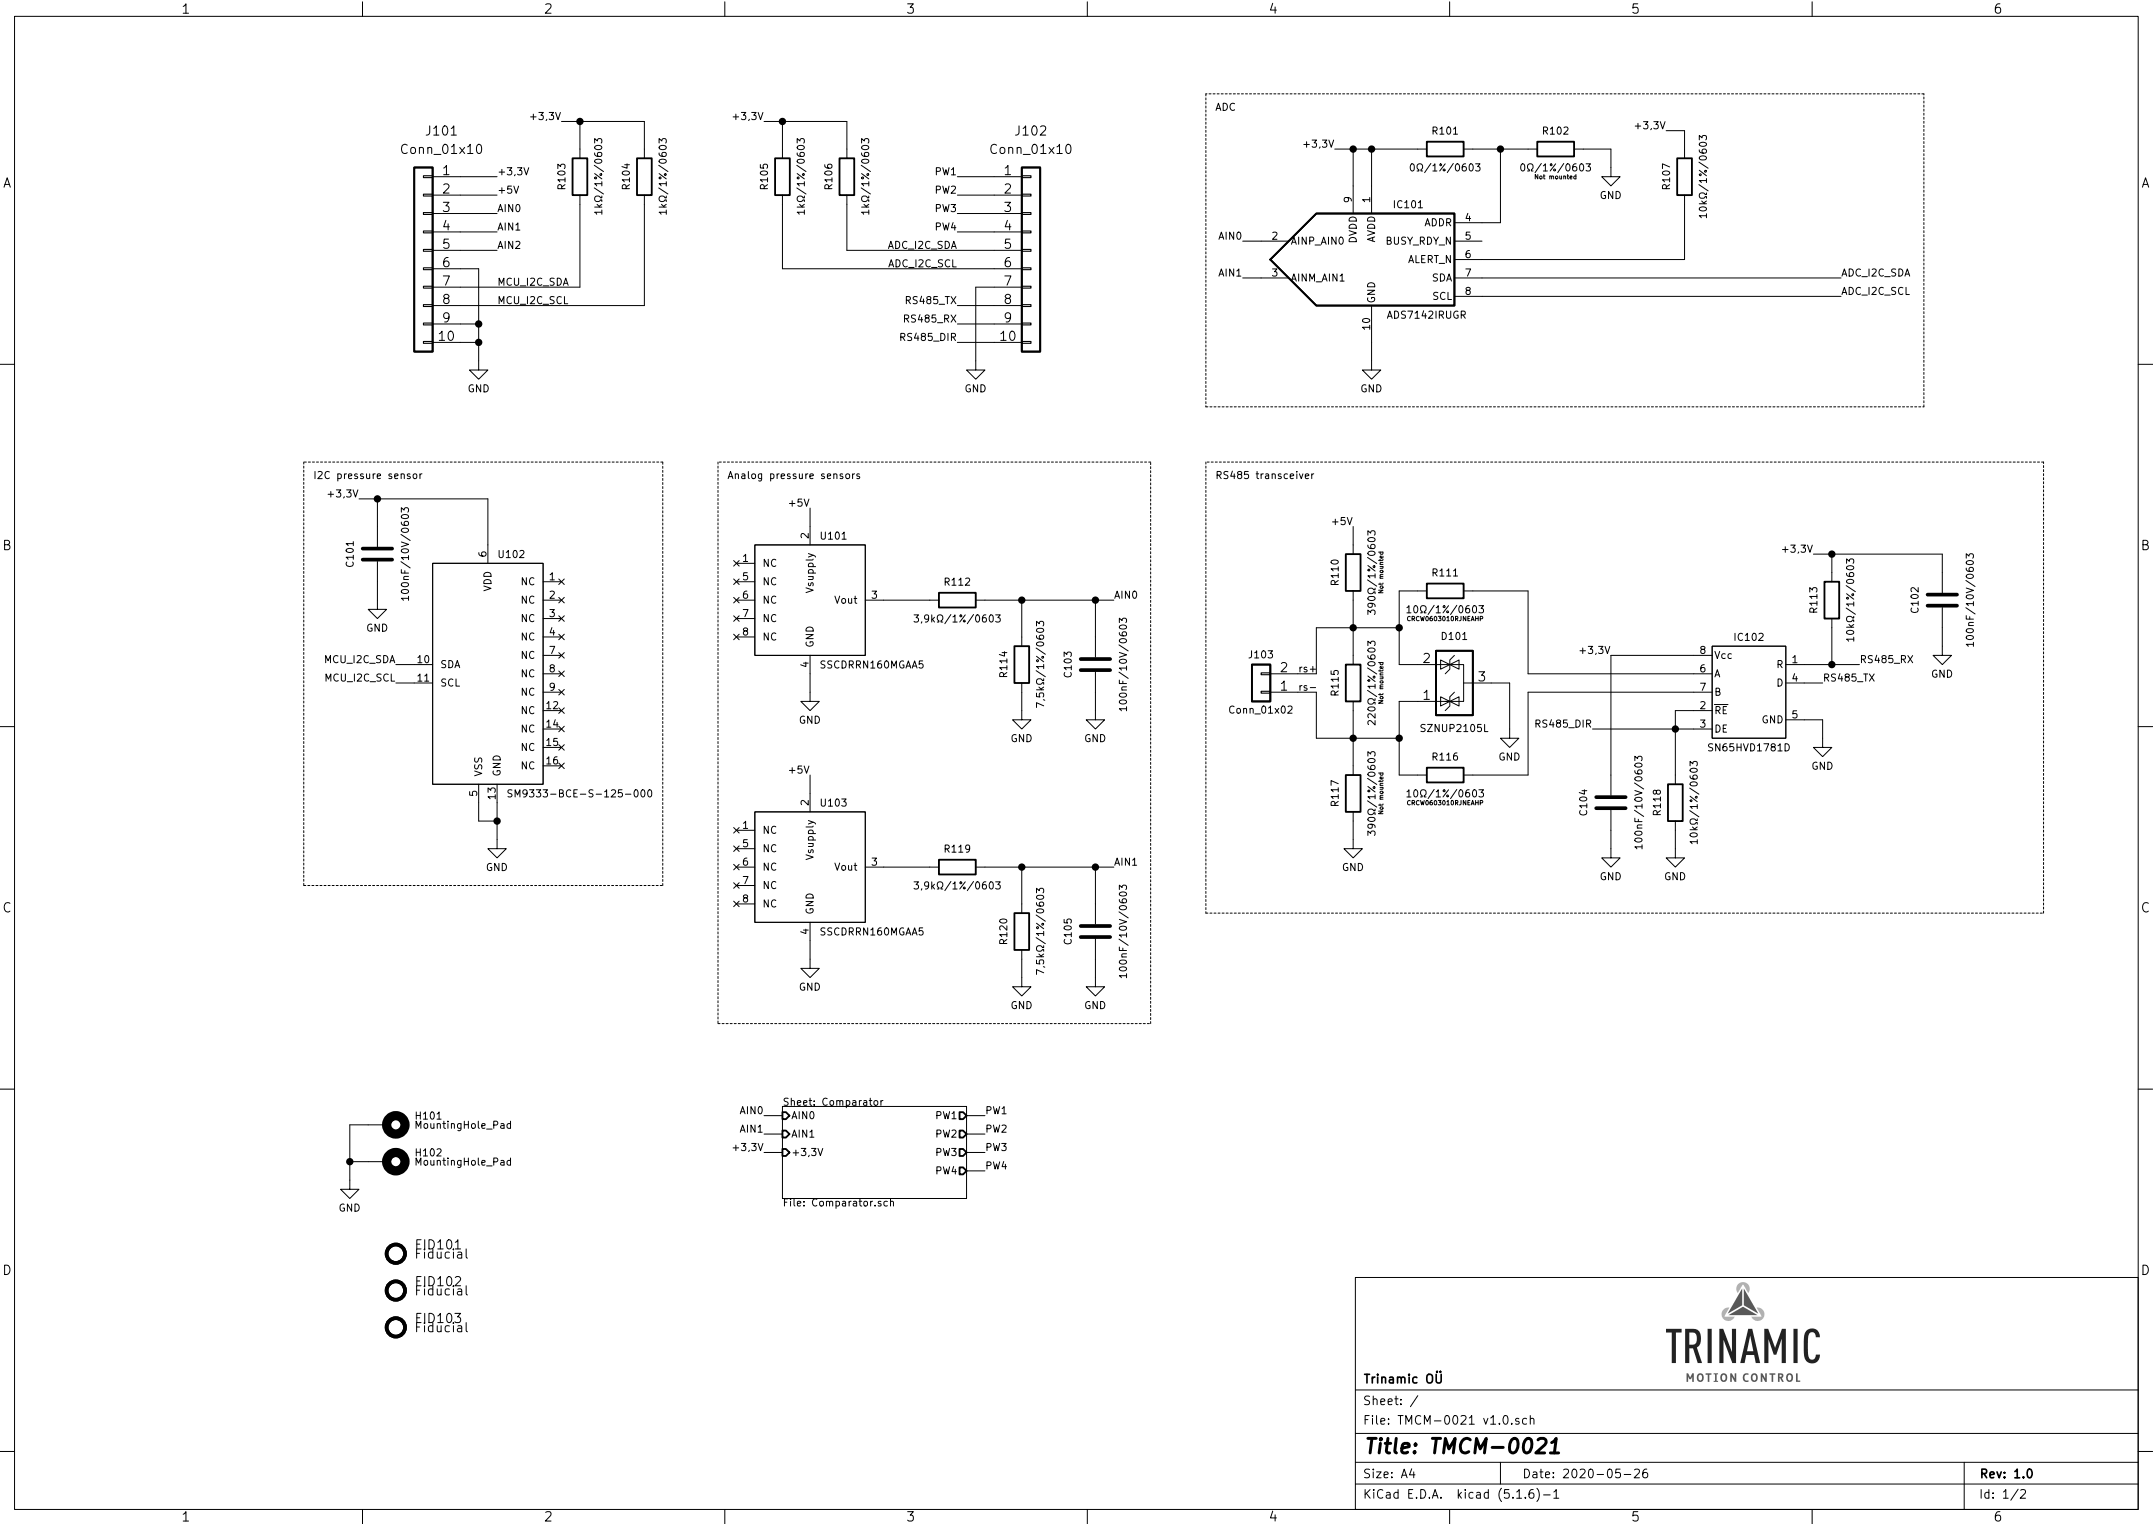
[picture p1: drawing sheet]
EESchema Schematic File Version 4
EELAYER 30 0
EELAYER END
$Descr A4 11693 8268
encoding utf-8
Sheet 1 2
Title "TMCM-0021"
Date "2020-05-26"
Rev "1.0"
Comp "Trinamic OÜ"
Comment1 ""
Comment2 ""
Comment3 ""
Comment4 ""
$EndDescr
$Comp
L Connector_Generic:Conn_01x10 J101
U 1 1
P 2300 1350
F 0 "J101" H 2200 2000 50  0000 C CNN
F 1 "Conn_01x10" H 2200 1900 50  0000 C CNN
F 2 "Connector_PinSocket_2.54mm:PinSocket_1x10_P2.54mm_Vertical" H 2300 1350 50  0001 C CNN
F 3 "~" H 2300 1350 50  0001 C CNN
	1    2300 1350
	-1   0    0    -1  
$EndComp
$Comp
L Connector_Generic:Conn_01x10 J102
U 1 1
P 5600 1350
F 0 "J102" H 5600 2000 50  0000 C CNN
F 1 "Conn_01x10" H 5600 1900 50  0000 C CNN
F 2 "Connector_PinSocket_2.54mm:PinSocket_1x10_P2.54mm_Vertical" H 5600 1350 50  0001 C CNN
F 3 "~" H 5600 1350 50  0001 C CNN
	1    5600 1350
	1    0    0    -1  
$EndComp
Wire Wire Line
	2500 950  2700 950 
Text Label 2700 950  0    39   ~ 0
+3,3V
Text Label 2700 1050 0    39   ~ 0
+5V
Wire Wire Line
	2700 1050 2500 1050
Wire Wire Line
	2500 1150 2700 1150
Wire Wire Line
	2500 1250 2700 1250
Wire Wire Line
	2500 1350 2700 1350
Wire Wire Line
	2500 1450 2600 1450
Wire Wire Line
	2500 1750 2600 1750
Wire Wire Line
	2500 1850 2600 1850
Text Label 2700 1150 0    39   ~ 0
AIN0
Text Label 2700 1250 0    39   ~ 0
AIN1
Text Label 2700 1350 0    39   ~ 0
AIN2
$Comp
L power:GND #PWR0101
U 1 1
P 2600 1950
F 0 "#PWR0101" H 2600 1700 39  0001 C CNN
F 1 "GND" H 2600 1800 39  0000 C CNN
F 2 "" H 2600 1950 39  0001 C CNN
F 3 "" H 2600 1950 39  0001 C CNN
	1    2600 1950
	1    0    0    -1  
$EndComp
Wire Wire Line
	2600 1450 2600 1750
Wire Wire Line
	2600 1850 2600 1750
Connection ~ 2600 1750
Wire Wire Line
	2600 1850 2600 1950
Connection ~ 2600 1850
Wire Wire Line
	5400 950  5200 950 
Text Label 5200 950  2    39   ~ 0
PW1
Text Label 5200 1050 2    39   ~ 0
PW2
Wire Wire Line
	5200 1050 5400 1050
Wire Wire Line
	5400 1150 5200 1150
Wire Wire Line
	5400 1250 5200 1250
Wire Wire Line
	5400 1550 5300 1550
Wire Wire Line
	5400 1650 5200 1650
Text Label 5200 1150 2    39   ~ 0
PW3
Text Label 5200 1250 2    39   ~ 0
PW4
Text Label 5200 1350 2    39   ~ 0
ADC_I2C_SDA
Text Label 5200 1650 2    39   ~ 0
RS485_TX
$Comp
L power:GND #PWR0102
U 1 1
P 5300 1950
F 0 "#PWR0102" H 5300 1700 39  0001 C CNN
F 1 "GND" H 5300 1800 39  0000 C CNN
F 2 "" H 5300 1950 39  0001 C CNN
F 3 "" H 5300 1950 39  0001 C CNN
	1    5300 1950
	-1   0    0    -1  
$EndComp
Text Label 5200 1450 2    39   ~ 0
ADC_I2C_SCL
Wire Wire Line
	5300 1950 5300 1550
Wire Wire Line
	5400 1750 5200 1750
Wire Wire Line
	5400 1850 5200 1850
Text Label 5200 1750 2    39   ~ 0
RS485_RX
Text Label 5200 1850 2    39   ~ 0
RS485_DIR
$Comp
L TMCM-0021-v1.0-rescue:SSCDRRN160MGAA5-Sensor_Pressure U101
U 1 1
P 4400 3250
F 0 "U101" H 4450 3600 39  0000 L CNN
F 1 "SSCDRRN160MGAA5" H 4450 2900 39  0000 L CNN
F 2 "Package_DIP:DIP-8_W13.08mm" H 4400 3250 39  0001 C CNN
F 3 "" H 4400 3250 39  0001 C CNN
	1    4400 3250
	1    0    0    -1  
$EndComp
$Comp
L Device:R R112
U 1 1
P 5200 3250
F 0 "R112" V 5100 3250 39  0000 C CNN
F 1 "3,9kΩ/1%/0603" V 5300 3250 39  0000 C CNN
F 2 "Resistor_SMD:R_0603_1608Metric" V 5130 3250 39  0001 C CNN
F 3 "~" H 5200 3250 39  0001 C CNN
	1    5200 3250
	0    1    1    0   
$EndComp
$Comp
L Device:R R114
U 1 1
P 5550 3600
F 0 "R114" V 5450 3600 39  0000 C CNN
F 1 "7,5kΩ/1%/0603" V 5650 3600 39  0000 C CNN
F 2 "Resistor_SMD:R_0603_1608Metric" V 5480 3600 39  0001 C CNN
F 3 "~" H 5550 3600 39  0001 C CNN
	1    5550 3600
	1    0    0    -1  
$EndComp
Wire Wire Line
	4800 3250 5050 3250
Wire Wire Line
	5350 3250 5550 3250
Wire Wire Line
	5550 3250 5550 3450
Connection ~ 5550 3250
Text Label 6050 3250 0    39   ~ 0
AIN0
$Comp
L power:GND #PWR0103
U 1 1
P 5550 3850
F 0 "#PWR0103" H 5550 3600 39  0001 C CNN
F 1 "GND" H 5550 3700 39  0000 C CNN
F 2 "" H 5550 3850 39  0001 C CNN
F 3 "" H 5550 3850 39  0001 C CNN
	1    5550 3850
	-1   0    0    -1  
$EndComp
Wire Wire Line
	5550 3750 5550 3850
Wire Wire Line
	4400 3650 4400 3750
$Comp
L power:GND #PWR0104
U 1 1
P 4400 3750
F 0 "#PWR0104" H 4400 3500 39  0001 C CNN
F 1 "GND" H 4400 3600 39  0000 C CNN
F 2 "" H 4400 3750 39  0001 C CNN
F 3 "" H 4400 3750 39  0001 C CNN
	1    4400 3750
	-1   0    0    -1  
$EndComp
Wire Wire Line
	4400 2850 4400 2750
Text Label 4400 2750 2    39   ~ 0
+5V
Text Notes 3950 2600 0    39   ~ 0
Analog pressure sensors
Wire Notes Line
	3900 2500 3900 5550
Wire Notes Line
	3900 5550 6250 5550
Wire Notes Line
	6250 5550 6250 2500
Wire Notes Line
	6250 2500 3900 2500
$Comp
L TMCM-0021-v1.0-rescue:SM9333-BCE-S-125-000-Sensor_Pressure U102
U 1 1
P 2650 3650
F 0 "U102" H 2700 4300 39  0000 L CNN
F 1 "SM9333-BCE-S-125-000" H 2750 3000 39  0000 L CNN
F 2 "Package_SO:SOIC-16W_7.5x10.3mm_P1.27mm" H 2600 3700 39  0001 C CNN
F 3 "" H 2650 3700 39  0001 C CNN
	1    2650 3650
	1    0    0    -1  
$EndComp
$Comp
L Device:C C101
U 1 1
P 2050 3000
F 0 "C101" V 1900 3000 39  0000 C CNN
F 1 "100nF/10V/0603" V 2200 3000 39  0000 C CNN
F 2 "Capacitor_SMD:C_0603_1608Metric" H 2088 2850 39  0001 C CNN
F 3 "~" H 2050 3000 39  0001 C CNN
	1    2050 3000
	1    0    0    -1  
$EndComp
Wire Wire Line
	2050 2850 2050 2700
Wire Wire Line
	2050 2700 2650 2700
Wire Wire Line
	2050 2700 1950 2700
Connection ~ 2050 2700
Text Label 1950 2700 2    39   ~ 0
+3,3V
$Comp
L power:GND #PWR0105
U 1 1
P 2050 3250
F 0 "#PWR0105" H 2050 3000 39  0001 C CNN
F 1 "GND" H 2050 3100 39  0000 C CNN
F 2 "" H 2050 3250 39  0001 C CNN
F 3 "" H 2050 3250 39  0001 C CNN
	1    2050 3250
	-1   0    0    -1  
$EndComp
Wire Wire Line
	2050 3250 2050 3150
$Comp
L power:GND #PWR0106
U 1 1
P 2700 4550
F 0 "#PWR0106" H 2700 4300 39  0001 C CNN
F 1 "GND" H 2700 4400 39  0000 C CNN
F 2 "" H 2700 4550 39  0001 C CNN
F 3 "" H 2700 4550 39  0001 C CNN
	1    2700 4550
	-1   0    0    -1  
$EndComp
Wire Wire Line
	2600 4350 2600 4450
Wire Wire Line
	2600 4450 2700 4450
Wire Wire Line
	2700 4350 2700 4450
Connection ~ 2700 4450
Wire Wire Line
	2700 4450 2700 4550
Text Label 2150 3600 2    39   ~ 0
MCU_I2C_SDA
Text Label 2150 3700 2    39   ~ 0
MCU_I2C_SCL
Wire Wire Line
	2250 3700 2150 3700
Wire Wire Line
	2150 3600 2250 3600
Wire Wire Line
	2650 2700 2650 2950
Text Notes 1700 2600 0    39   ~ 0
I2C pressure sensor
Wire Notes Line
	1650 2500 1650 4800
Wire Notes Line
	1650 4800 3600 4800
Wire Notes Line
	3600 4800 3600 2500
Wire Notes Line
	3600 2500 1650 2500
$Comp
L TMCM-0021-v1.0-rescue:ADS7142IRUGR-Analog_ADC IC101
U 1 1
P 7450 1400
F 0 "IC101" H 7650 1700 39  0000 C CNN
F 1 "ADS7142IRUGR" H 7750 1100 39  0000 C CNN
F 2 "KiCad library:ADS7142IRUGR" H 7200 1400 39  0001 C CNN
F 3 "" H 7450 1400 39  0000 C CNN
	1    7450 1400
	1    0    0    -1  
$EndComp
$Comp
L SN65HVD1781DR:SN65HVD1781DR IC102
U 1 1
P 9500 3750
F 0 "IC102" H 9500 4050 39  0000 C CNN
F 1 "SN65HVD1781D" H 9500 3450 39  0000 C CNN
F 2 "SN65HVD1781DR:SN65HVD1781DR" H 9500 4200 39  0001 C CNN
F 3 "http://www.ti.com/lit/ds/symlink/sn65hvd1781.pdf" H 9500 4250 60  0001 C CNN
	1    9500 3750
	1    0    0    -1  
$EndComp
$Comp
L TMCM-0021-v1.0-rescue:SSCDRRN160MGAA5-Sensor_Pressure U103
U 1 1
P 4400 4700
F 0 "U103" H 4450 5050 39  0000 L CNN
F 1 "SSCDRRN160MGAA5" H 4450 4350 39  0000 L CNN
F 2 "Package_DIP:DIP-8_W13.08mm" H 4400 4700 39  0001 C CNN
F 3 "" H 4400 4700 39  0001 C CNN
	1    4400 4700
	1    0    0    -1  
$EndComp
$Comp
L Device:R R119
U 1 1
P 5200 4700
F 0 "R119" V 5100 4700 39  0000 C CNN
F 1 "3,9kΩ/1%/0603" V 5300 4700 39  0000 C CNN
F 2 "Resistor_SMD:R_0603_1608Metric" V 5130 4700 39  0001 C CNN
F 3 "~" H 5200 4700 39  0001 C CNN
	1    5200 4700
	0    1    1    0   
$EndComp
$Comp
L Device:R R120
U 1 1
P 5550 5050
F 0 "R120" V 5450 5050 39  0000 C CNN
F 1 "7,5kΩ/1%/0603" V 5650 5050 39  0000 C CNN
F 2 "Resistor_SMD:R_0603_1608Metric" V 5480 5050 39  0001 C CNN
F 3 "~" H 5550 5050 39  0001 C CNN
	1    5550 5050
	1    0    0    -1  
$EndComp
Wire Wire Line
	4800 4700 5050 4700
Wire Wire Line
	5350 4700 5550 4700
Wire Wire Line
	5550 4700 5550 4900
Wire Wire Line
	5550 4700 5950 4700
Connection ~ 5550 4700
Text Label 6050 4700 0    39   ~ 0
AIN1
$Comp
L power:GND #PWR0107
U 1 1
P 5550 5300
F 0 "#PWR0107" H 5550 5050 39  0001 C CNN
F 1 "GND" H 5550 5150 39  0000 C CNN
F 2 "" H 5550 5300 39  0001 C CNN
F 3 "" H 5550 5300 39  0001 C CNN
	1    5550 5300
	-1   0    0    -1  
$EndComp
Wire Wire Line
	5550 5200 5550 5300
Wire Wire Line
	4400 5100 4400 5200
$Comp
L power:GND #PWR0108
U 1 1
P 4400 5200
F 0 "#PWR0108" H 4400 4950 39  0001 C CNN
F 1 "GND" H 4400 5050 39  0000 C CNN
F 2 "" H 4400 5200 39  0001 C CNN
F 3 "" H 4400 5200 39  0001 C CNN
	1    4400 5200
	-1   0    0    -1  
$EndComp
Wire Wire Line
	4400 4300 4400 4200
Text Label 4400 4200 2    39   ~ 0
+5V
Text Label 10000 1500 0    39   ~ 0
ADC_I2C_SDA
Text Label 10000 1600 0    39   ~ 0
ADC_I2C_SCL
Text Label 6750 1300 2    39   ~ 0
AIN0
Wire Wire Line
	6750 1300 6850 1300
Wire Wire Line
	6850 1500 6750 1500
Text Label 6750 1500 2    39   ~ 0
AIN1
Text Label 7250 800  2    39   ~ 0
+3,3V
Wire Wire Line
	7350 1000 7350 800 
Wire Wire Line
	7450 800  7450 1000
$Comp
L Device:R R101
U 1 1
P 7850 800
F 0 "R101" V 7750 800 39  0000 C CNN
F 1 "0Ω/1%/0603" V 7950 800 39  0000 C CNN
F 2 "Resistor_SMD:R_0603_1608Metric" V 7780 800 39  0001 C CNN
F 3 "~" H 7850 800 39  0001 C CNN
	1    7850 800 
	0    1    1    0   
$EndComp
$Comp
L Device:R R102
U 1 1
P 8450 800
F 0 "R102" V 8350 800 39  0000 C CNN
F 1 "0Ω/1%/0603" V 8550 800 39  0000 C CNN
F 2 "Resistor_SMD:R_0603_1608Metric" V 8380 800 39  0001 C CNN
F 3 "~" H 8450 800 39  0001 C CNN
F 4 "Not mounted" V 8600 800 24  0000 C CNN "Info"
	1    8450 800 
	0    1    1    0   
$EndComp
Wire Wire Line
	8050 1200 8150 1200
Wire Wire Line
	8150 1200 8150 800 
Wire Wire Line
	8150 800  8300 800 
Wire Wire Line
	8150 800  8000 800 
Connection ~ 8150 800 
Wire Wire Line
	8600 800  8750 800 
Wire Wire Line
	8750 800  8750 900 
Wire Wire Line
	7700 800  7450 800 
$Comp
L power:GND #PWR0109
U 1 1
P 7450 1950
F 0 "#PWR0109" H 7450 1700 39  0001 C CNN
F 1 "GND" H 7450 1800 39  0000 C CNN
F 2 "" H 7450 1950 39  0001 C CNN
F 3 "" H 7450 1950 39  0001 C CNN
	1    7450 1950
	-1   0    0    -1  
$EndComp
$Comp
L power:GND #PWR0110
U 1 1
P 8750 900
F 0 "#PWR0110" H 8750 650 39  0001 C CNN
F 1 "GND" H 8750 750 39  0000 C CNN
F 2 "" H 8750 900 39  0001 C CNN
F 3 "" H 8750 900 39  0001 C CNN
	1    8750 900 
	-1   0    0    -1  
$EndComp
Wire Wire Line
	7450 1850 7450 1950
$Comp
L Device:R R107
U 1 1
P 9150 950
F 0 "R107" V 9050 950 39  0000 C CNN
F 1 "10kΩ/1%/0603" V 9250 950 39  0000 C CNN
F 2 "Resistor_SMD:R_0603_1608Metric" V 9080 950 39  0001 C CNN
F 3 "~" H 9150 950 39  0001 C CNN
	1    9150 950 
	1    0    0    -1  
$EndComp
Wire Wire Line
	7450 800  7350 800 
Wire Wire Line
	7350 800  7250 800 
Text Label 9050 700  2    39   ~ 0
+3,3V
Connection ~ 7450 800 
Wire Wire Line
	9050 700  9150 700 
Wire Wire Line
	9150 700  9150 800 
Wire Wire Line
	9150 1400 9150 1100
Wire Wire Line
	8050 1400 9150 1400
Connection ~ 7350 800 
Text Notes 6600 600  0    39   ~ 0
ADC
Wire Notes Line
	6550 500  6550 2200
Wire Notes Line
	6550 2200 10450 2200
Wire Notes Line
	10450 2200 10450 500 
Wire Notes Line
	10450 500  6550 500 
Text Label 9900 3700 0    39   ~ 0
RS485_TX
Text Label 10100 3600 0    39   ~ 0
RS485_RX
Text Label 8650 3950 2    39   ~ 0
RS485_DIR
Wire Wire Line
	8650 3950 9100 3950
Wire Wire Line
	10100 3600 9950 3600
Wire Wire Line
	9800 3700 9900 3700
$Comp
L power:GND #PWR0111
U 1 1
P 9900 4000
F 0 "#PWR0111" H 9900 3750 39  0001 C CNN
F 1 "GND" H 9900 3850 39  0000 C CNN
F 2 "" H 9900 4000 39  0001 C CNN
F 3 "" H 9900 4000 39  0001 C CNN
	1    9900 4000
	-1   0    0    -1  
$EndComp
Wire Wire Line
	9800 3900 9900 3900
Wire Wire Line
	9900 3900 9900 4000
$Comp
L Device:R R113
U 1 1
P 9950 3250
F 0 "R113" V 9850 3250 39  0000 C CNN
F 1 "10kΩ/1%/0603" V 10050 3250 39  0000 C CNN
F 2 "Resistor_SMD:R_0603_1608Metric" V 9880 3250 39  0001 C CNN
F 3 "~" H 9950 3250 39  0001 C CNN
	1    9950 3250
	1    0    0    -1  
$EndComp
$Comp
L Device:C C102
U 1 1
P 10550 3250
F 0 "C102" V 10400 3250 39  0000 C CNN
F 1 "100nF/10V/0603" V 10700 3250 39  0000 C CNN
F 2 "Capacitor_SMD:C_0603_1608Metric" H 10588 3100 39  0001 C CNN
F 3 "~" H 10550 3250 39  0001 C CNN
	1    10550 3250
	1    0    0    -1  
$EndComp
Wire Wire Line
	9950 3400 9950 3600
Connection ~ 9950 3600
Wire Wire Line
	9950 3600 9800 3600
Wire Wire Line
	9950 3100 9950 3000
Wire Wire Line
	9950 3000 9850 3000
Wire Wire Line
	9950 3000 10550 3000
Wire Wire Line
	10550 3000 10550 3100
Connection ~ 9950 3000
$Comp
L power:GND #PWR0112
U 1 1
P 10550 3500
F 0 "#PWR0112" H 10550 3250 39  0001 C CNN
F 1 "GND" H 10550 3350 39  0000 C CNN
F 2 "" H 10550 3500 39  0001 C CNN
F 3 "" H 10550 3500 39  0001 C CNN
	1    10550 3500
	-1   0    0    -1  
$EndComp
Wire Wire Line
	10550 3500 10550 3400
Text Label 8750 3550 2    39   ~ 0
+3,3V
Text Label 9850 3000 2    39   ~ 0
+3,3V
Connection ~ 9100 3950
Wire Wire Line
	9100 3950 9200 3950
$Comp
L Device:R R118
U 1 1
P 9100 4350
F 0 "R118" V 9000 4350 39  0000 C CNN
F 1 "10kΩ/1%/0603" V 9200 4350 39  0000 C CNN
F 2 "Resistor_SMD:R_0603_1608Metric" V 9030 4350 39  0001 C CNN
F 3 "~" H 9100 4350 39  0001 C CNN
	1    9100 4350
	1    0    0    -1  
$EndComp
Wire Wire Line
	9100 3950 9100 4200
Wire Wire Line
	9100 4500 9100 4600
$Comp
L power:GND #PWR0113
U 1 1
P 9100 4600
F 0 "#PWR0113" H 9100 4350 39  0001 C CNN
F 1 "GND" H 9100 4450 39  0000 C CNN
F 2 "" H 9100 4600 39  0001 C CNN
F 3 "" H 9100 4600 39  0001 C CNN
	1    9100 4600
	-1   0    0    -1  
$EndComp
Wire Wire Line
	9200 3850 9100 3850
Wire Wire Line
	9100 3850 9100 3950
Wire Wire Line
	9200 3650 8300 3650
Wire Wire Line
	9200 3750 8300 3750
Wire Wire Line
	8300 3650 8300 3200
Wire Wire Line
	8300 4200 8300 3750
Text Notes 6600 2600 0    39   ~ 0
RS485 transceiver
Wire Notes Line
	6550 2500 6550 4950
Wire Notes Line
	6550 4950 11100 4950
Wire Notes Line
	11100 4950 11100 2500
Wire Notes Line
	11100 2500 6550 2500
$Comp
L Device:C C104
U 1 1
P 8750 4350
F 0 "C104" V 8600 4350 39  0000 C CNN
F 1 "100nF/10V/0603" V 8900 4350 39  0000 C CNN
F 2 "Capacitor_SMD:C_0603_1608Metric" H 8788 4200 39  0001 C CNN
F 3 "~" H 8750 4350 39  0001 C CNN
	1    8750 4350
	1    0    0    -1  
$EndComp
Wire Wire Line
	8750 4500 8750 4600
$Comp
L power:GND #PWR0114
U 1 1
P 8750 4600
F 0 "#PWR0114" H 8750 4350 39  0001 C CNN
F 1 "GND" H 8750 4450 39  0000 C CNN
F 2 "" H 8750 4600 39  0001 C CNN
F 3 "" H 8750 4600 39  0001 C CNN
	1    8750 4600
	-1   0    0    -1  
$EndComp
Wire Wire Line
	8750 4200 8750 3550
Wire Wire Line
	8750 3550 9200 3550
$Sheet
S 4250 6000 1000 500 
U 5EFD5EEE
F0 "Comparator" 39
F1 "Comparator.sch" 39
F2 "AIN0" I L 4250 6050 39 
F3 "AIN1" I L 4250 6150 39 
F4 "PW1" O R 5250 6050 39 
F5 "PW2" O R 5250 6150 39 
F6 "PW3" O R 5250 6250 39 
F7 "PW4" O R 5250 6350 39 
F8 "+3,3V" I L 4250 6250 39 
$EndSheet
Wire Wire Line
	7600 3800 7700 3800
Wire Wire Line
	7600 3600 7700 3600
$Comp
L power:GND #PWR0115
U 1 1
P 8200 3950
F 0 "#PWR0115" H 8200 3700 39  0001 C CNN
F 1 "GND" H 8200 3800 39  0000 C CNN
F 2 "" H 8200 3950 39  0001 C CNN
F 3 "" H 8200 3950 39  0001 C CNN
	1    8200 3950
	-1   0    0    -1  
$EndComp
Wire Wire Line
	7600 4200 7700 4200
Wire Wire Line
	7600 3200 7700 3200
Wire Wire Line
	7150 4000 7350 4000
Wire Wire Line
	7150 3750 7150 4000
Wire Wire Line
	7050 3750 7150 3750
Wire Wire Line
	7150 3400 7350 3400
Wire Wire Line
	7150 3650 7050 3650
Wire Wire Line
	7150 3400 7150 3650
$Comp
L Connector_Generic:Conn_01x02 J103
U 1 1
P 6850 3750
F 0 "J103" H 6850 3550 39  0000 C CNN
F 1 "Conn_01x02" H 6850 3850 39  0000 C CNN
F 2 "Connector_PinHeader_2.54mm:PinHeader_1x02_P2.54mm_Vertical" H 6850 3750 39  0001 C CNN
F 3 "~" H 6850 3750 39  0001 C CNN
	1    6850 3750
	-1   0    0    1   
$EndComp
Connection ~ 7350 3400
Connection ~ 7350 4000
Wire Wire Line
	7350 3850 7350 4000
Wire Wire Line
	7350 3550 7350 3400
Wire Wire Line
	7600 3600 7600 3400
Wire Wire Line
	7600 3800 7600 4000
Wire Wire Line
	8000 4200 8300 4200
Wire Wire Line
	8300 3200 8000 3200
$Comp
L Device:R R116
U 1 1
P 7850 4200
F 0 "R116" V 7750 4200 39  0000 C CNN
F 1 "10Ω/1%/0603" V 7950 4200 39  0000 C CNN
F 2 "Resistor_SMD:R_0603_1608Metric" V 7780 4200 39  0001 C CNN
F 3 "~" H 7850 4200 39  0001 C CNN
F 4 "CRCW0603010RJNEAHP" V 8000 4200 24  0000 C CNN "Info"
	1    7850 4200
	0    1    1    0   
$EndComp
$Comp
L Device:R R111
U 1 1
P 7850 3200
F 0 "R111" V 7750 3200 39  0000 C CNN
F 1 "10Ω/1%/0603" V 7950 3200 39  0000 C CNN
F 2 "Resistor_SMD:R_0603_1608Metric" V 7780 3200 39  0001 C CNN
F 3 "~" H 7850 3200 39  0001 C CNN
F 4 "CRCW0603010RJNEAHP" V 8000 3200 24  0000 C CNN "Info"
	1    7850 3200
	0    1    1    0   
$EndComp
$Comp
L Device:C C103
U 1 1
P 5950 3600
AR Path="/5F1185C7" Ref="C103"  Part="1" 
AR Path="/5EFD5EEE/5F1185C7" Ref="C?"  Part="1" 
F 0 "C103" V 5800 3600 39  0000 C CNN
F 1 "100nF/10V/0603" V 6100 3600 39  0000 C CNN
F 2 "Capacitor_SMD:C_0603_1608Metric" H 5988 3450 39  0001 C CNN
F 3 "~" H 5950 3600 39  0001 C CNN
	1    5950 3600
	1    0    0    -1  
$EndComp
Wire Wire Line
	5950 3250 5950 3450
Wire Wire Line
	5950 3750 5950 3850
$Comp
L power:GND #PWR0116
U 1 1
P 5950 3850
AR Path="/5F1185CF" Ref="#PWR0116"  Part="1" 
AR Path="/5EFD5EEE/5F1185CF" Ref="#PWR?"  Part="1" 
F 0 "#PWR0116" H 5950 3600 39  0001 C CNN
F 1 "GND" H 5950 3700 39  0000 C CNN
F 2 "" H 5950 3850 39  0001 C CNN
F 3 "" H 5950 3850 39  0001 C CNN
	1    5950 3850
	-1   0    0    -1  
$EndComp
Wire Wire Line
	5550 3250 5950 3250
$Comp
L Device:C C105
U 1 1
P 5950 5050
AR Path="/5F15CB60" Ref="C105"  Part="1" 
AR Path="/5EFD5EEE/5F15CB60" Ref="C?"  Part="1" 
F 0 "C105" V 5800 5050 39  0000 C CNN
F 1 "100nF/10V/0603" V 6100 5050 39  0000 C CNN
F 2 "Capacitor_SMD:C_0603_1608Metric" H 5988 4900 39  0001 C CNN
F 3 "~" H 5950 5050 39  0001 C CNN
	1    5950 5050
	1    0    0    -1  
$EndComp
Wire Wire Line
	5950 4700 5950 4900
Wire Wire Line
	5950 5200 5950 5300
$Comp
L power:GND #PWR0117
U 1 1
P 5950 5300
AR Path="/5F15CB68" Ref="#PWR0117"  Part="1" 
AR Path="/5EFD5EEE/5F15CB68" Ref="#PWR?"  Part="1" 
F 0 "#PWR0117" H 5950 5050 39  0001 C CNN
F 1 "GND" H 5950 5150 39  0000 C CNN
F 2 "" H 5950 5300 39  0001 C CNN
F 3 "" H 5950 5300 39  0001 C CNN
	1    5950 5300
	-1   0    0    -1  
$EndComp
Wire Wire Line
	6050 3250 5950 3250
Connection ~ 5950 3250
Wire Wire Line
	6050 4700 5950 4700
Connection ~ 5950 4700
$Comp
L Device:R R115
U 1 1
P 7350 3700
F 0 "R115" V 7250 3700 39  0000 C CNN
F 1 "220Ω/1%/0603" V 7450 3700 39  0000 C CNN
F 2 "Resistor_SMD:R_0603_1608Metric" V 7280 3700 39  0001 C CNN
F 3 "~" H 7350 3700 39  0001 C CNN
F 4 "Not mounted" V 7500 3700 24  0000 C CNN "Info"
	1    7350 3700
	1    0    0    -1  
$EndComp
Wire Wire Line
	4250 6050 4150 6050
Wire Wire Line
	4250 6150 4150 6150
Wire Wire Line
	4250 6250 4150 6250
Wire Wire Line
	5250 6350 5350 6350
Wire Wire Line
	5250 6250 5350 6250
Wire Wire Line
	5250 6150 5350 6150
Wire Wire Line
	5250 6050 5350 6050
Text Label 4150 6050 2    39   ~ 0
AIN0
Text Label 4150 6150 2    39   ~ 0
AIN1
Text Label 4150 6250 2    39   ~ 0
+3,3V
Text Label 5350 6050 0    39   ~ 0
PW1
Text Label 5350 6150 0    39   ~ 0
PW2
Text Label 5350 6250 0    39   ~ 0
PW3
Text Label 5350 6350 0    39   ~ 0
PW4
Text Label 2700 1650 0    39   ~ 0
MCU_I2C_SCL
Wire Wire Line
	2500 1550 3150 1550
Text Label 2700 1550 0    39   ~ 0
MCU_I2C_SDA
$Comp
L Device:R R106
U 1 1
P 4600 950
F 0 "R106" V 4500 950 39  0000 C CNN
F 1 "1kΩ/1%/0603" V 4700 950 39  0000 C CNN
F 2 "Resistor_SMD:R_0603_1608Metric" V 4530 950 39  0001 C CNN
F 3 "~" H 4600 950 39  0001 C CNN
	1    4600 950 
	1    0    0    -1  
$EndComp
$Comp
L Device:R R105
U 1 1
P 4250 950
F 0 "R105" V 4150 950 39  0000 C CNN
F 1 "1kΩ/1%/0603" V 4350 950 39  0000 C CNN
F 2 "Resistor_SMD:R_0603_1608Metric" V 4180 950 39  0001 C CNN
F 3 "~" H 4250 950 39  0001 C CNN
	1    4250 950 
	1    0    0    -1  
$EndComp
$Comp
L Device:R R104
U 1 1
P 3500 950
F 0 "R104" V 3400 950 39  0000 C CNN
F 1 "1kΩ/1%/0603" V 3600 950 39  0000 C CNN
F 2 "Resistor_SMD:R_0603_1608Metric" V 3430 950 39  0001 C CNN
F 3 "~" H 3500 950 39  0001 C CNN
	1    3500 950 
	1    0    0    -1  
$EndComp
$Comp
L Device:R R103
U 1 1
P 3150 950
F 0 "R103" V 3050 950 39  0000 C CNN
F 1 "1kΩ/1%/0603" V 3250 950 39  0000 C CNN
F 2 "Resistor_SMD:R_0603_1608Metric" V 3080 950 39  0001 C CNN
F 3 "~" H 3150 950 39  0001 C CNN
	1    3150 950 
	1    0    0    -1  
$EndComp
Wire Wire Line
	3150 1550 3150 1100
Wire Wire Line
	3500 1650 3500 1100
Wire Wire Line
	2500 1650 3500 1650
Wire Wire Line
	4600 1350 4600 1100
Wire Wire Line
	4600 1350 5400 1350
Wire Wire Line
	4250 1450 4250 1100
Wire Wire Line
	4250 1450 5400 1450
Wire Wire Line
	4600 800  4600 650 
Wire Wire Line
	4600 650  4250 650 
Wire Wire Line
	4250 650  4250 800 
Wire Wire Line
	4250 650  4150 650 
Connection ~ 4250 650 
Wire Wire Line
	3150 800  3150 650 
Wire Wire Line
	3150 650  3500 650 
Wire Wire Line
	3500 650  3500 800 
Wire Wire Line
	3150 650  3050 650 
Connection ~ 3150 650 
Text Label 3050 650  2    39   ~ 0
+3,3V
Text Label 4150 650  2    39   ~ 0
+3,3V
$Comp
L Device:R R110
U 1 1
P 7350 3100
F 0 "R110" V 7250 3100 39  0000 C CNN
F 1 "390Ω/1%/0603" V 7450 3100 39  0000 C CNN
F 2 "Resistor_SMD:R_0603_1608Metric" V 7280 3100 39  0001 C CNN
F 3 "~" H 7350 3100 39  0001 C CNN
F 4 "Not mounted" V 7500 3100 24  0000 C CNN "Info"
	1    7350 3100
	1    0    0    -1  
$EndComp
$Comp
L Device:R R117
U 1 1
P 7350 4300
F 0 "R117" V 7250 4300 39  0000 C CNN
F 1 "390Ω/1%/0603" V 7450 4300 39  0000 C CNN
F 2 "Resistor_SMD:R_0603_1608Metric" V 7280 4300 39  0001 C CNN
F 3 "~" H 7350 4300 39  0001 C CNN
F 4 "Not mounted" V 7500 4300 24  0000 C CNN "Info"
	1    7350 4300
	1    0    0    -1  
$EndComp
Wire Wire Line
	7350 4150 7350 4000
Wire Wire Line
	7350 3400 7350 3250
Wire Wire Line
	7350 2950 7350 2850
Wire Wire Line
	7350 4450 7350 4550
$Comp
L power:GND #PWR0118
U 1 1
P 7350 4550
F 0 "#PWR0118" H 7350 4300 39  0001 C CNN
F 1 "GND" H 7350 4400 39  0000 C CNN
F 2 "" H 7350 4550 39  0001 C CNN
F 3 "" H 7350 4550 39  0001 C CNN
	1    7350 4550
	-1   0    0    -1  
$EndComp
Text Label 7350 2850 2    39   ~ 0
+5V
Wire Wire Line
	7350 3400 7600 3400
Connection ~ 7600 3400
Wire Wire Line
	7600 3400 7600 3200
Wire Wire Line
	7600 4000 7350 4000
Connection ~ 7600 4000
Wire Wire Line
	7600 4000 7600 4200
$Comp
L Mechanical:MountingHole_Pad H101
U 1 1
P 2100 6100
F 0 "H101" V 2050 6250 39  0000 L CNN
F 1 "MountingHole_Pad" V 2100 6250 39  0000 L CNN
F 2 "MountingHole:MountingHole_3.2mm_M3_Pad" H 2100 6100 39  0001 C CNN
F 3 "~" H 2100 6100 39  0001 C CNN
	1    2100 6100
	0    1    1    0   
$EndComp
$Comp
L Mechanical:MountingHole_Pad H102
U 1 1
P 2100 6300
F 0 "H102" V 2050 6450 39  0000 L CNN
F 1 "MountingHole_Pad" V 2100 6450 39  0000 L CNN
F 2 "MountingHole:MountingHole_3.2mm_M3_Pad" H 2100 6300 39  0001 C CNN
F 3 "~" H 2100 6300 39  0001 C CNN
	1    2100 6300
	0    1    1    0   
$EndComp
Wire Wire Line
	2000 6100 1900 6100
Wire Wire Line
	1900 6100 1900 6300
Wire Wire Line
	2000 6300 1900 6300
Connection ~ 1900 6300
Wire Wire Line
	1900 6300 1900 6400
$Comp
L power:GND #PWR0128
U 1 1
P 1900 6400
F 0 "#PWR0128" H 1900 6150 39  0001 C CNN
F 1 "GND" H 1900 6250 39  0000 C CNN
F 2 "" H 1900 6400 39  0001 C CNN
F 3 "" H 1900 6400 39  0001 C CNN
	1    1900 6400
	-1   0    0    -1  
$EndComp
$Comp
L Mechanical:Fiducial FID101
U 1 1
P 2150 6800
F 0 "FID101" H 2250 6850 50  0000 L CNN
F 1 "Fiducial" H 2250 6800 50  0000 L CNN
F 2 "Fiducial:Fiducial_1mm_Mask2mm" H 2150 6800 50  0001 C CNN
F 3 "~" H 2150 6800 50  0001 C CNN
	1    2150 6800
	1    0    0    -1  
$EndComp
$Comp
L Mechanical:Fiducial FID102
U 1 1
P 2150 7000
F 0 "FID102" H 2250 7050 50  0000 L CNN
F 1 "Fiducial" H 2250 7000 50  0000 L CNN
F 2 "Fiducial:Fiducial_1mm_Mask2mm" H 2150 7000 50  0001 C CNN
F 3 "~" H 2150 7000 50  0001 C CNN
	1    2150 7000
	1    0    0    -1  
$EndComp
$Comp
L Mechanical:Fiducial FID103
U 1 1
P 2150 7200
F 0 "FID103" H 2250 7250 50  0000 L CNN
F 1 "Fiducial" H 2250 7200 50  0000 L CNN
F 2 "Fiducial:Fiducial_1mm_Mask2mm" H 2150 7200 50  0001 C CNN
F 3 "~" H 2150 7200 50  0001 C CNN
	1    2150 7200
	1    0    0    -1  
$EndComp
Wire Wire Line
	8050 1500 10000 1500
Wire Wire Line
	8050 1600 10000 1600
$Comp
L Power_Protection:SZNUP2105L D101
U 1 1
P 7900 3700
F 0 "D101" V 8150 3700 39  0000 C CNN
F 1 "SZNUP2105L" V 7650 3700 39  0000 C CNN
F 2 "Package_TO_SOT_SMD:SOT-23" H 8125 3650 39  0001 L CNN
F 3 "http://www.onsemi.com/pub_link/Collateral/NUP2105L-D.PDF" H 8025 3825 39  0001 C CNN
	1    7900 3700
	0    -1   -1   0   
$EndComp
Wire Wire Line
	8100 3700 8200 3700
Wire Wire Line
	8200 3700 8200 3950
Text Label 7050 3750 0    39   ~ 0
rs-
Text Label 7050 3650 0    39   ~ 0
rs+
$EndSCHEMATC
